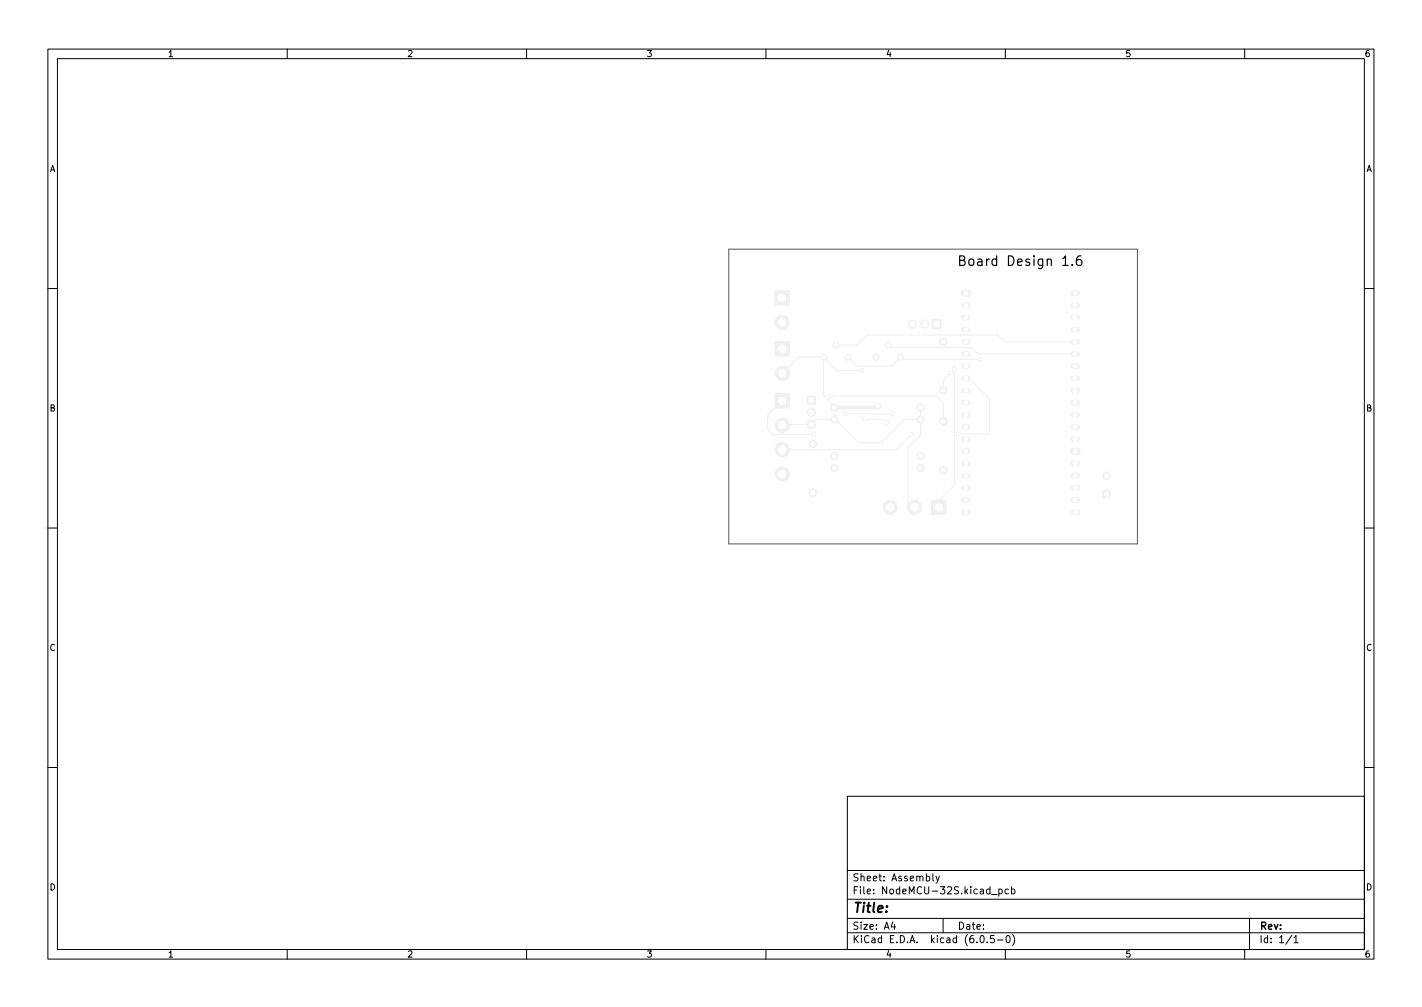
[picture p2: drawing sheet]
<svg xmlns="http://www.w3.org/2000/svg" width="297mm" height="210mm" viewBox="0 0 297 210" stroke-linecap="round" stroke-linejoin="round" font-family="sans-serif">
<g fill="none" stroke="#000" stroke-width=".21">
<path d="M10 10.2h277v190.1h-277zM12 12.2h273v186.1h-273zM60 10.2v2M110 10.2v2M160 10.2v2M210 10.2v2M260 10.2v2M10 60.2h2M285 60.2h2M10 110.2h2M285 110.2h2M10 160.2h2"/>
<path d="M177 166.3h108v32h-108zM285 160.2h2M60 198.3v2M110 198.3v2M160 198.3v2M177 194.8h108M177 191.8h108M177 187.8h108M177 181.8h108M186.5 192.5l-.4 1h1M186.9 193v1M194.9 182.4v1.3l.2 .2"/>
<path d="M195.5 182.9l.4 1M196.2 182.9l-.5 1.4-.2 .1M197 191.8v3M204.9 195.4l.2-.1a.8 .8 0 0 1 .5 .8 .8 .8 0 0 1-.5 .7 1 1 0 0 1-.2-1.4zM206.2 196.7v.1M207.1 186.8h1.2M207.6 195.3h-.7v.7l.2-.1 .5 .1 .1 .2-.1 .5-.2 .1-.5-.1M208.4 196.3h1.1M208.6 185.7l.5-.1 .3 .3-.2 .7h-.6M208.6 185.6v1.5M210 198.3v2M210.4 195.4l.1-.1a.8 .8 0 0 1 .5 .8 .8 .8 0 0 1-.5 .7 1 1 0 0 1-.1-1.4z"/>
<path d="M210.6 185.7l-.4-.1-.3 .3 .2 .7h.5M211.3 185.7l.4-.1 .3 .3-.1 .7h-.6M211.3 185.1v1.5M211.5 195.1a1.72 1.72 0 0 1 0 2.3M260 198.3v2M261 191.8v6.5M269.9 195.3l-1.3 1.9M270.3 195.8l.4-.5v1.5M270.3 196.8h.8"/>
</g>
<g fill="#f0f0f0" stroke="#f0f0f0" stroke-width=".21">
<path d="M230.3 102.3h1.6v1.6h-1.6z"/>
<path d="M194.6 104.4h3v3h-3z"/>
<path d="M194.7 66.7h1.9v2h-1.9z"/>
<path d="M161.9 71.3h3v3h-3z"/>
<path d="M161.9 82.2h3v3h-3z"/>
<path d="M223.7 93.8l.2-.2 1.6 .1 .1 .2v.8l-.3 .1h-1.6l-.1-.3z"/>
<path d="M200.8 60.7l.3-.1 1.5 .1 .2 .2-.1 .8-.2 .1h-1.6l-.1-.3z"/>
<path d="M161.8 60.7h3v3h-3z"/>
<path d="M168.6 82.7h1.7v1.7h-1.7z"/>
<circle cx="231.1" cy="99.3" r=".8"/>
<circle cx="191" cy="105.9" r="1.5"/>
<circle cx="186" cy="105.9" r="1.5"/>
<circle cx="192.3" cy="85.1" r=".76"/>
<circle cx="192.3" cy="87.6" r=".76"/>
<circle cx="192.3" cy="95.2" r=".76"/>
<circle cx="192.3" cy="97.8" r=".76"/>
<circle cx="174.3" cy="85.1" r=".76"/>
<circle cx="174.3" cy="87.6" r=".76"/>
<circle cx="174.3" cy="97.8" r=".76"/>
<circle cx="174.3" cy="95.2" r=".76"/>
<circle cx="163.4" cy="77.9" r="1.5"/>
<circle cx="169.8" cy="92.7" r=".8"/>
<circle cx="169.8" cy="102.9" r=".8"/>
<circle cx="163.4" cy="88.8" r="1.5"/>
<circle cx="163.4" cy="93.8" r="1.5"/>
<circle cx="163.4" cy="98.9" r="1.5"/>
<circle cx="188.1" cy="74.6" r=".63"/>
<circle cx="185.5" cy="72.1" r=".63"/>
<circle cx="183" cy="74.6" r=".63"/>
<circle cx="177.1" cy="74.6" r=".63"/>
<circle cx="174.6" cy="72.1" r=".63"/>
<circle cx="172.1" cy="74.6" r=".63"/>
<circle cx="197.1" cy="81.5" r=".8"/>
<circle cx="197.1" cy="71.3" r=".8"/>
<circle cx="197.1" cy="98.1" r=".8"/>
<circle cx="197.1" cy="88" r=".8"/>
<circle cx="163.3" cy="67.3" r="1.5"/>
<circle cx="169.5" cy="86.1" r=".85"/>
<circle cx="169.5" cy="88.6" r=".85"/>
<circle cx="180.7" cy="87.4" r=".4"/>
<circle cx="185.2" cy="88.2" r=".4"/>
<circle cx="180" cy="77.3" r=".4"/>
<circle cx="183.5" cy="84.8" r=".6"/>
<circle cx="170" cy="90.7" r=".4"/>
<circle cx="200.1" cy="90.6" r=".4"/>
<circle cx="190.4" cy="90.7" r=".4"/>
<circle cx="186.4" cy="86.4" r=".4"/>
<circle cx="176.5" cy="86.4" r=".4"/>
<circle cx="199.4" cy="77.1" r=".4"/>
<circle cx="204.6" cy="75" r=".4"/>
<circle cx="198.6" cy="77.8" r=".4"/>
<circle cx="173.5" cy="82.7" r=".4"/>
</g>
<path d="M190.6 67.7v.1M193.1 67.7v.1" fill="none" stroke="#f0f0f0" stroke-width="1.9"/>
<g fill="none" stroke="#f0f0f0" stroke-width="1.2">
<path d="M201.4 63.8h.8M201.4 66.3h.8M201.4 68.8h.8M201.4 71.4h.8M201.4 73.9h.8M201.4 76.5h.8M201.4 79h.8M224.2 61.2h.8M224.2 63.8h.8M224.2 66.3h.8M224.2 68.8h.8M224.2 71.4h.8"/>
<path d="M224.2 73.9h.8M224.2 76.5h.8M224.2 79h.8M201.4 81.5h.8M201.4 84.1h.8M201.4 86.6h.8M201.4 89.2h.8M201.4 91.7h.8M201.4 96.8h.8M201.4 99.3h.8M201.4 94.2h.8M224.2 81.5h.8"/>
<path d="M224.2 84.1h.8M224.2 86.6h.8M224.2 89.2h.8M224.2 91.7h.8M224.2 96.8h.8M224.2 99.3h.8M201.4 101.9h.8M201.4 104.4h.8M201.4 106.9h.8M224.2 101.9h.8M224.2 104.4h.8M224.2 106.9h.8"/>
</g>
<g fill="none" stroke="#f0f0f0" stroke-width=".25">
<path d="M172.1 74.6v8l2.4 2.5v2.5l4.8 4.8h4.8l4.8-4.8h3.4M172.1 74.6h-5.3l-3.4 3.3M172.1 74.6l2.7 2.7h5.2M177.1 74.6l1.9 1.8h7.3l1.8-1.8 .4 .4h16.1M181.1 69.9h27.4M181.1 70l-2.1 2.1h-4.4M185.5 72.1l.6 .5h16.9l1.3 1.3h20.3M198.6 77.8l-1.5 1.6v2.2M199.4 77.1v24.2l-4.7 4.6M201.8 79h.6l4.3 4.3v6.9l-.4 .4h-6.2M208.4 69.9l1.5 1.5h14.7M163.4 83.7l-3 3.1v2.8l1 1.1h8.6"/>
<path d="M173.5 82.7h.1M173.5 82.7h22.1M174.3 87.6h-3.8l-1 1h-5.9l-.2 .2M176.5 86.4h9.9M180.7 87.4l.1 .2h3.7l.7 .6M183.5 84.8l-.3 .3M190.4 90.7l-3.1 3.2-23.9-.1M192.3 85.1v5.8l-2.6 2.6v12.4M195.6 82.7l1.5 1.4v3.9M195.6 82.7h.1"/>
</g>
<path d="M174.5 85.1h8.7" fill="none" stroke="#f0f0f0" stroke-width=".75"/>
<g fill="#fff" stroke="#fff" stroke-width=".21">
<circle cx="180.7" cy="87.4" r=".2"/>
<circle cx="185.2" cy="88.2" r=".2"/>
<circle cx="180" cy="77.3" r=".2"/>
<circle cx="183.5" cy="84.8" r=".37"/>
<circle cx="170" cy="90.7" r=".2"/>
<circle cx="200.1" cy="90.6" r=".2"/>
<circle cx="190.4" cy="90.7" r=".2"/>
<circle cx="186.4" cy="86.4" r=".2"/>
<circle cx="176.5" cy="86.4" r=".2"/>
<circle cx="199.4" cy="77.1" r=".2"/>
<circle cx="204.6" cy="75" r=".2"/>
<circle cx="198.6" cy="77.8" r=".2"/>
<circle cx="173.5" cy="82.7" r=".2"/>
<circle cx="231.1" cy="103.1" r=".4"/>
<circle cx="231.1" cy="99.3" r=".4"/>
<circle cx="196.1" cy="105.9" r=".76"/>
<circle cx="191" cy="105.9" r=".76"/>
<circle cx="186" cy="105.9" r=".76"/>
<circle cx="195.7" cy="67.7" r=".55"/>
<circle cx="193.1" cy="67.7" r=".55"/>
<circle cx="190.6" cy="67.7" r=".55"/>
<circle cx="192.3" cy="85.1" r=".38"/>
<circle cx="192.3" cy="87.6" r=".38"/>
<circle cx="192.3" cy="95.2" r=".38"/>
<circle cx="192.3" cy="97.8" r=".38"/>
<circle cx="174.3" cy="85.1" r=".38"/>
<circle cx="174.3" cy="87.6" r=".38"/>
<circle cx="174.3" cy="97.8" r=".38"/>
<circle cx="174.3" cy="95.2" r=".38"/>
<circle cx="163.4" cy="72.8" r=".76"/>
<circle cx="163.4" cy="77.9" r=".76"/>
<circle cx="233.5" cy="56" r="1.6"/>
<circle cx="169.8" cy="92.7" r=".4"/>
<circle cx="169.8" cy="102.9" r=".4"/>
<circle cx="163.4" cy="83.7" r=".76"/>
<circle cx="163.4" cy="88.8" r=".76"/>
<circle cx="163.4" cy="93.8" r=".76"/>
<circle cx="163.4" cy="98.9" r=".76"/>
<circle cx="157.1" cy="109.4" r="1.6"/>
<circle cx="188.1" cy="74.6" r=".35"/>
<circle cx="185.5" cy="72.1" r=".35"/>
<circle cx="183" cy="74.6" r=".35"/>
<circle cx="177.1" cy="74.6" r=".35"/>
<circle cx="174.6" cy="72.1" r=".35"/>
<circle cx="172.1" cy="74.6" r=".35"/>
<circle cx="224.6" cy="61.2" r=".4"/>
<circle cx="224.6" cy="63.8" r=".4"/>
<circle cx="224.6" cy="66.3" r=".4"/>
<circle cx="224.6" cy="68.8" r=".4"/>
<circle cx="224.6" cy="71.4" r=".4"/>
<circle cx="224.6" cy="73.9" r=".4"/>
<circle cx="224.6" cy="76.5" r=".4"/>
<circle cx="224.6" cy="79" r=".4"/>
<circle cx="224.6" cy="81.5" r=".4"/>
<circle cx="224.6" cy="84.1" r=".4"/>
<circle cx="224.6" cy="86.6" r=".4"/>
<circle cx="224.6" cy="89.2" r=".4"/>
<circle cx="224.6" cy="91.7" r=".4"/>
<circle cx="224.6" cy="94.2" r=".4"/>
<circle cx="224.6" cy="96.8" r=".4"/>
<circle cx="224.6" cy="99.3" r=".4"/>
<circle cx="224.6" cy="101.9" r=".4"/>
<circle cx="224.6" cy="104.4" r=".4"/>
<circle cx="224.6" cy="106.9" r=".4"/>
<circle cx="201.8" cy="106.9" r=".4"/>
<circle cx="201.8" cy="104.4" r=".4"/>
<circle cx="201.8" cy="101.9" r=".4"/>
<circle cx="201.8" cy="99.3" r=".4"/>
<circle cx="201.8" cy="96.8" r=".4"/>
<circle cx="201.8" cy="94.2" r=".4"/>
<circle cx="201.8" cy="91.7" r=".4"/>
<circle cx="201.8" cy="89.2" r=".4"/>
<circle cx="201.8" cy="86.6" r=".4"/>
<circle cx="201.8" cy="84.1" r=".4"/>
<circle cx="201.8" cy="81.5" r=".4"/>
<circle cx="201.8" cy="79" r=".4"/>
<circle cx="201.8" cy="76.5" r=".4"/>
<circle cx="201.8" cy="73.9" r=".4"/>
<circle cx="201.8" cy="71.4" r=".4"/>
<circle cx="201.8" cy="68.8" r=".4"/>
<circle cx="201.8" cy="66.3" r=".4"/>
<circle cx="201.8" cy="63.8" r=".4"/>
<circle cx="201.8" cy="61.2" r=".4"/>
<circle cx="197.1" cy="81.5" r=".4"/>
<circle cx="197.1" cy="71.3" r=".4"/>
<circle cx="197.1" cy="98.1" r=".4"/>
<circle cx="197.1" cy="88" r=".4"/>
<circle cx="163.3" cy="62.2" r=".76"/>
<circle cx="163.3" cy="67.3" r=".76"/>
<circle cx="233.5" cy="109.5" r="1.6"/>
<circle cx="157.1" cy="56.1" r="1.6"/>
<circle cx="169.5" cy="83.6" r=".5"/>
<circle cx="169.5" cy="86.1" r=".5"/>
<circle cx="169.5" cy="88.6" r=".5"/>
</g>
<path d="M200.5 54.4l.8-.1 .2-.3-.1-.4-.3-.2h-.6v2h.7a.53 .53 0 0 0 .4-.5 .53 .53 0 0 0-.5-.5M225.8 53.4a.79 .79 0 0 0-1 .9v.7l.2 .3 .6 .1 .3-.2 .1-.6-.2-.3-.6-.1-.4 .4" fill="none" stroke="#000" stroke-width=".25"/>
<path d="M152.2 52h85.4v61.6h-85.4z" fill="none" stroke="#575757" stroke-width=".21"/>
<g font-size="2.8">
<text x="201.8" y="55.5">Board Design 1.6</text>
<text x="178" y="190.6">Title:</text>
</g>
<g font-size="2.1">
<text x="178" y="184">Sheet: Assembly</text>
<text x="178" y="186.7">File: NodeMCU-32S.kicad_pcb</text>
<text x="178" y="196.9">KiCad E.D.A. kicad (6.0.5-0)</text>
<text x="178" y="194.1">Size: A4</text>
<text x="200" y="194.1">Date:</text>
<text x="263" y="194.1">Rev:</text>
<text x="263" y="196.9">Id: 1/1</text>
</g>
<g font-size="1.8">
<text x="35" y="11.9">1</text>
<text x="85" y="11.9">2</text>
<text x="135" y="11.9">3</text>
<text x="185" y="11.9">4</text>
<text x="235" y="11.9">5</text>
<text x="285" y="11.9">6</text>
<text x="10.3" y="35.9">A</text>
<text x="285.3" y="35.9">A</text>
<text x="10.3" y="85.9">B</text>
<text x="285.3" y="85.9">B</text>
<text x="10.3" y="135.9">C</text>
<text x="285.3" y="135.9">C</text>
<text x="10.3" y="185.9">D</text>
<text x="285.3" y="185.9">D</text>
<text x="35" y="199.9">1</text>
<text x="85" y="199.9">2</text>
<text x="135" y="199.9">3</text>
<text x="185" y="199.9">4</text>
<text x="235" y="199.9">5</text>
<text x="285" y="199.9">6</text>
</g>
</svg>
